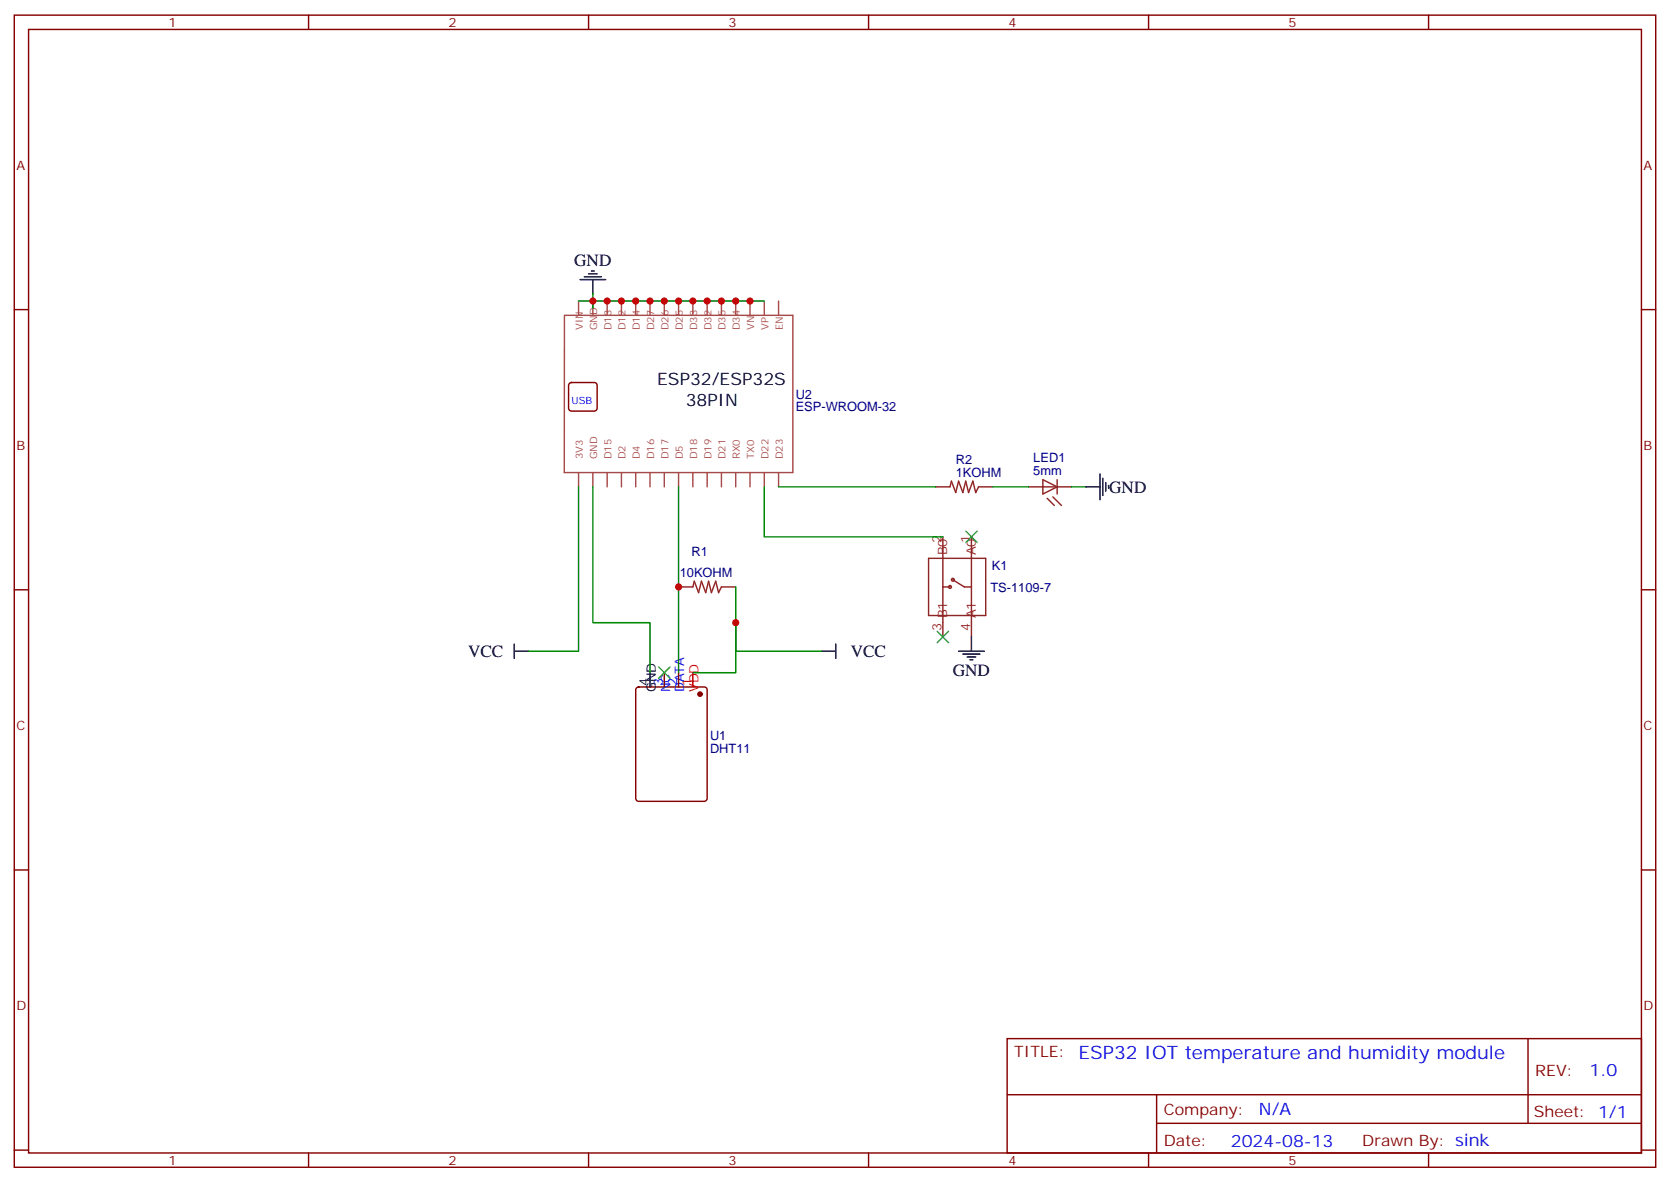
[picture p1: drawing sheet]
<svg xmlns="http://www.w3.org/2000/svg" width="412mm" height="292mm" viewBox="0 0 412 292" stroke-linecap="round" stroke-linejoin="round" font-family="sans-serif">
<g fill="none" stroke="#870000" stroke-width=".35">
<path d="M3.5 3.7h405.4v284.4h-405.4zM7.1 7.3h398.2v277.3h-398.2zM76.2 3.7v3.6M145.3 3.7v3.6M214.5 3.7v3.6M283.6 3.7v3.6M352.8 3.7v3.6M3.5 76.4h3.6M405.3 76.4h3.6M140.6 94.6l.5-.2h5.7a.71 .71 0 0 1 .7 .7v5.7a.76 .76 0 0 1-.7 .7h-5.7a.76 .76 0 0 1-.7-.7v-5.7zM3.5 145.6h3.6M405.3 145.6h3.6"/>
<path d="M157.2 169.8l.5-.3h16.2a.71 .71 0 0 1 .7 .8v26.8a.76 .76 0 0 1-.7 .7h-16.2a.76 .76 0 0 1-.7-.7v-26.8zM164 166v3.5M167.6 166v3.5M3.5 214.7h3.6M405.3 214.7h3.6M248.7 256.3h156.6v28.3h-156.6zM377.3 256.4v20.8M248.7 270.2h156.5M285.6 277.2h119.6M285.6 270.2v14.1M3.5 283.8h3.6M76.2 284.6v3.5"/>
<path d="M145.3 284.6v3.5M214.5 284.6v3.5M283.6 284.6v3.5M352.8 284.6v3.5M405.3 283.8h3.6"/>
</g>
<g fill="none" stroke="#000" stroke-width=".35">
<path d="M143.2 69h6.4M144.3 68.3h4.2M145.3 67.6h2.2M146 66.9h.8M146.4 69v3.5M271.6 117v6.3M272.3 118v4.3M273 119.1v2.1M273.8 119.8v.7M268.1 120.2h3.5M127 159v3.5M206.4 159v3.5"/>
<path d="M239.9 157.2v3.5M127 160.7h3.5M160.5 166v3.5M202.8 160.7h3.6M236.7 160.7h6.4M237.8 161.4h4.2M238.8 162.1h2.1M239.5 162.8h.7"/>
</g>
<g fill="none" stroke="#8c2424" stroke-width=".35">
<path d="M257.5 118.4l3.6 1.8-3.6 1.7zM261.1 118.4v3.5M229.3 137.8h14.1v14.1h-14.1zM231.1 120.2h3.5l.3-1.5 1.1 2.9 .7-2.9 1.1 2.9 .7-2.9 .7 2.9 1-2.9 .7 2.9 .8-1.4h3.5M232.8 132.5v24.7M239.9 132.5v24.7M254 120.2h10.6M258.6 123l1.7 1.7M260 122.6l2.1 2.1M167.6 144.9h3.5l.3-1.5 1.1 2.9 .7-2.9 1.1 2.9 .7-2.9 .7 2.9 1-2.9 .7 2.9 .8-1.4h3.5M232.8 144.9h1.8M235.3 143.1l2.8 1.8h1.8"/>
<circle cx="234.6" cy="144.9" r=".35"/>
<circle cx="235.3" cy="143.1" r=".35"/>
</g>
<g fill="none" stroke="#a64a4a" stroke-width=".35">
<path d="M139.3 77.8h56.5v38.8h-56.5l.1-38.6M142.9 74.3v3.5M146.4 74.3v3.5M149.9 74.3v3.5M153.5 74.3v3.5M157 74.3v3.5M160.5 74.3v3.5M164 74.3v3.5M167.6 74.3v3.5M171.1 74.3v3.5M174.6 74.3v3.5M178.2 74.3v3.5"/>
<path d="M181.7 74.3v3.5M185.2 74.3v3.5M188.7 74.3v3.5M192.3 74.3v3.5M142.9 116.6v3.6M146.4 116.6v3.6M149.9 116.6v3.6M153.5 116.6v3.6M157 116.6v3.6M160.5 116.6v3.6M164 116.6v3.6M167.6 116.6v3.6"/>
<path d="M171.1 116.6v3.6M174.6 116.6v3.6M178.2 116.6v3.6M181.7 116.6v3.6M185.2 116.6v3.6M188.7 116.6v3.6M192.3 116.6v3.6"/>
</g>
<path d="M142.9 74.3h45.8M146.4 72.5v3.6M142.9 120.2v40.5h-12.4M146.4 120.2v33.5h14.1v12.3M167.6 120.2v45.8M188.7 120.2v12.3h44.1M192.3 120.2h38.8M245.2 120.2h8.8M264.6 120.2h3.5M181.7 144.9v21.1h-10.6M181.7 153.7v7h21.1" fill="none" stroke="#008700" stroke-width=".35"/>
<circle cx="172.9" cy="171.3" r=".53" fill="#870000" stroke="#870000" stroke-width=".35"/>
<path d="M171.1 166v3.5" fill="none" stroke="#f00" stroke-width=".35"/>
<path d="M238.5 131.1l2.8 2.8M241.3 131.1l-2.8 2.8M231.4 155.8l2.8 2.8M234.2 155.8l-2.8 2.8M162.6 164.6l2.9 2.8M165.5 164.6l-2.9 2.8" fill="none" stroke="#3c3" stroke-width=".35"/>
<g fill="#c00">
<circle cx="146.4" cy="74.3" r=".88"/>
<circle cx="174.6" cy="74.3" r=".88"/>
<circle cx="171.1" cy="74.3" r=".88"/>
<circle cx="167.6" cy="74.3" r=".88"/>
<circle cx="164" cy="74.3" r=".88"/>
<circle cx="160.5" cy="74.3" r=".88"/>
<circle cx="157" cy="74.3" r=".88"/>
<circle cx="153.5" cy="74.3" r=".88"/>
<circle cx="149.9" cy="74.3" r=".88"/>
<circle cx="178.2" cy="74.3" r=".88"/>
<circle cx="181.7" cy="74.3" r=".88"/>
<circle cx="185.2" cy="74.3" r=".88"/>
<circle cx="167.6" cy="144.9" r=".88"/>
<circle cx="181.7" cy="153.7" r=".88"/>
</g>
<text font-size="4.6" fill="#00f" x="266.3" y="261.3">ESP32 IOT temperature and humidity module</text>
<g font-size="4.2">
<text x="141.8" y="65.7">GND</text>
<text x="162.3" y="95">ESP32/ESP32S</text>
<text x="169.3" y="100.3">38PIN</text>
<text x="273.9" y="121.6">GND</text>
<text x="115.6" y="162.2">VCC</text>
<text x="210.1" y="162.1">VCC</text>
<text x="235.3" y="166.8">GND</text>
</g>
<g font-size="4.2" fill="#00f">
<text x="392.5" y="265.6">1.0</text>
<text x="310.9" y="275.2">N/A</text>
<text x="304" y="283">2024-08-13</text>
</g>
<g font-size="3.9" fill="#800">
<text x="250.5" y="260.9">TITLE:</text>
<text x="379.1" y="265.6">REV:</text>
<text x="287.4" y="275.1">Company:</text>
<text x="378.7" y="275.7">Sheet: 1/1</text>
<text x="287.4" y="282.8">Date:</text>
<text x="336.4" y="282.9">Drawn By: sink</text>
</g>
<g font-size="3.2" fill="#800">
<text x="41.6" y="6.7">1</text>
<text x="110.8" y="6.7">2</text>
<text x="179.9" y="6.7">3</text>
<text x="249.1" y="6.7">4</text>
<text x="318.2" y="6.7">5</text>
<text x="4.1" y="41.8">A</text>
<text x="405.9" y="41.8">A</text>
<text x="4.1" y="111">B</text>
<text x="405.9" y="111">B</text>
<text x="4.1" y="180.1">C</text>
<text x="405.9" y="180.1">C</text>
<text x="4.1" y="249.3">D</text>
<text x="405.9" y="249.3">D</text>
<text x="41.6" y="287.5">1</text>
<text x="110.8" y="287.5">2</text>
<text x="179.9" y="287.5">3</text>
<text x="249.1" y="287.5">4</text>
<text x="318.2" y="287.5">5</text>
</g>
<g font-size="3.2" fill="#000080">
<text x="196.5" y="101.5">ESP-WROOM-32</text>
<text x="196.5" y="98.4">U2</text>
<text x="236" y="117.7">1KOHM</text>
<text x="236" y="114.5">R2</text>
<text x="255.2" y="117.3">5mm</text>
<text x="255.2" y="114.1">LED1</text>
<text x="170.8" y="137.2">R1</text>
<text x="167.9" y="142.5">10KOHM</text>
<text x="244.9" y="140.7">K1</text>
<text x="244.6" y="146">TS-1109-7</text>
<text x="175.3" y="185.8">DHT11</text>
<text x="175.3" y="182.7">U1</text>
</g>
<g font-size="3.2" fill="#8d2323">
<text x="232.5" y="133.9" transform="rotate(-90 232.5 133.9)">2</text>
<text x="233.9" y="137.1" transform="rotate(-90 233.9 137.1)">B0</text>
<text x="239.5" y="133.9" transform="rotate(-90 239.5 133.9)">1</text>
<text x="240.9" y="137.1" transform="rotate(-90 240.9 137.1)">A0</text>
<text x="232.5" y="155.8" transform="rotate(-90 232.5 155.8)">3</text>
<text x="233.9" y="152.6" transform="rotate(-90 233.9 152.6)">B1</text>
<text x="239.5" y="155.8" transform="rotate(-90 239.5 155.8)">4</text>
<text x="240.9" y="152.6" transform="rotate(-90 240.9 152.6)">A1</text>
</g>
<g font-size="3.2">
<text x="160.2" y="169.4" transform="rotate(-90 160.2 169.4)">4</text>
<text x="161.9" y="170.9" transform="rotate(-90 161.9 170.9)">GND</text>
</g>
<g font-size="3.2" fill="#00f">
<text x="163.7" y="169.4" transform="rotate(-90 163.7 169.4)">3</text>
<text x="165.5" y="170.9" transform="rotate(-90 165.5 170.9)">NC</text>
<text x="167.2" y="169.4" transform="rotate(-90 167.2 169.4)">2</text>
<text x="169" y="170.9" transform="rotate(-90 169 170.9)">DATA</text>
</g>
<g font-size="3.2" fill="#f00">
<text x="170.7" y="169.4" transform="rotate(-90 170.7 169.4)">1</text>
<text x="172.5" y="170.9" transform="rotate(-90 172.5 170.9)">VDD</text>
</g>
<g font-size="2.5" fill="#a54b4b">
<text x="143.9" y="81.5" transform="rotate(-90 143.9 81.5)">VIN</text>
<text x="147.4" y="81.5" transform="rotate(-90 147.4 81.5)">GND</text>
<text x="151" y="81.5" transform="rotate(-90 151 81.5)">D13</text>
<text x="154.5" y="81.5" transform="rotate(-90 154.5 81.5)">D12</text>
<text x="158" y="81.5" transform="rotate(-90 158 81.5)">D14</text>
<text x="161.6" y="81.5" transform="rotate(-90 161.6 81.5)">D27</text>
<text x="165.1" y="81.5" transform="rotate(-90 165.1 81.5)">D26</text>
<text x="168.6" y="81.5" transform="rotate(-90 168.6 81.5)">D25</text>
<text x="172.1" y="81.5" transform="rotate(-90 172.1 81.5)">D33</text>
<text x="175.7" y="81.5" transform="rotate(-90 175.7 81.5)">D32</text>
<text x="179.2" y="81.5" transform="rotate(-90 179.2 81.5)">D35</text>
<text x="182.7" y="81.5" transform="rotate(-90 182.7 81.5)">D34</text>
<text x="186.2" y="81.5" transform="rotate(-90 186.2 81.5)">VN</text>
<text x="189.8" y="81.5" transform="rotate(-90 189.8 81.5)">VP</text>
<text x="193.3" y="81.5" transform="rotate(-90 193.3 81.5)">EN</text>
<text x="143.9" y="113.4" transform="rotate(-90 143.9 113.4)">3V3</text>
<text x="147.4" y="113.4" transform="rotate(-90 147.4 113.4)">GND</text>
<text x="151" y="113.4" transform="rotate(-90 151 113.4)">D15</text>
<text x="154.5" y="113.4" transform="rotate(-90 154.5 113.4)">D2</text>
<text x="158" y="113.4" transform="rotate(-90 158 113.4)">D4</text>
<text x="161.6" y="113.4" transform="rotate(-90 161.6 113.4)">D16</text>
<text x="165.1" y="113.4" transform="rotate(-90 165.1 113.4)">D17</text>
<text x="168.6" y="113.4" transform="rotate(-90 168.6 113.4)">D5</text>
<text x="172.1" y="113.4" transform="rotate(-90 172.1 113.4)">D18</text>
<text x="175.7" y="113.4" transform="rotate(-90 175.7 113.4)">D19</text>
<text x="179.2" y="113.4" transform="rotate(-90 179.2 113.4)">D21</text>
<text x="182.7" y="113.4" transform="rotate(-90 182.7 113.4)">RX0</text>
<text x="186.2" y="113.4" transform="rotate(-90 186.2 113.4)">TX0</text>
<text x="189.8" y="113.4" transform="rotate(-90 189.8 113.4)">D22</text>
<text x="193.3" y="113.4" transform="rotate(-90 193.3 113.4)">D23</text>
</g>
<text font-size="2.5" fill="#00f" x="141.1" y="99.8">USB</text>
</svg>
